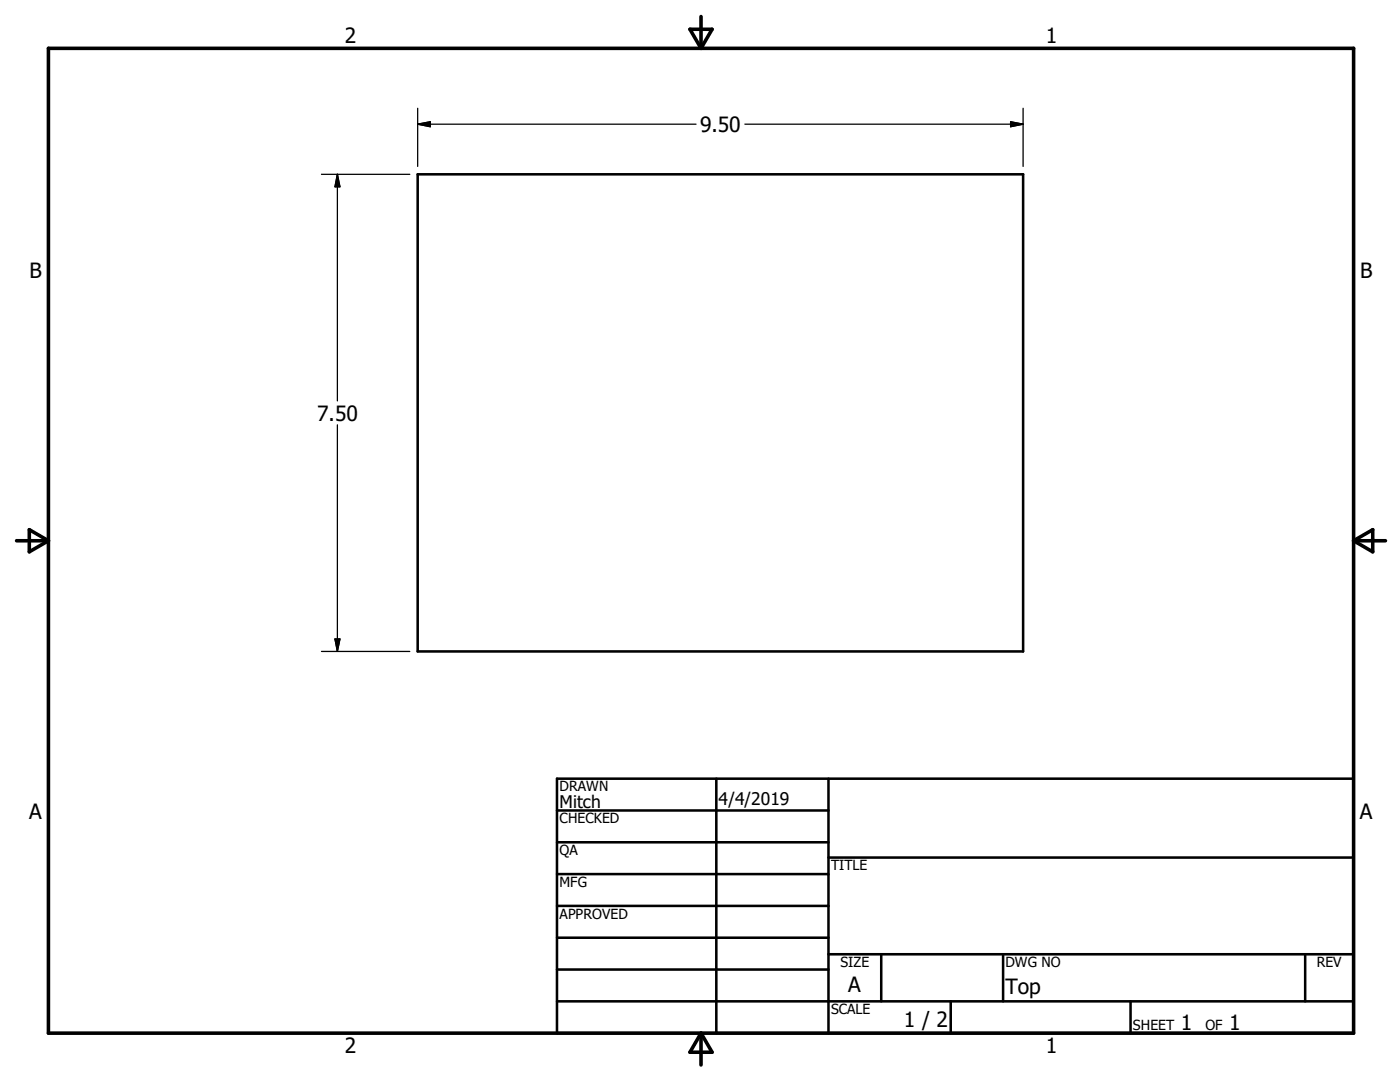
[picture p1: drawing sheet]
<svg xmlns="http://www.w3.org/2000/svg" width="279mm" height="216mm" viewBox="0 0 279 216" stroke-linecap="round" stroke-linejoin="round" font-family="sans-serif">
<g fill="none" stroke="#000" stroke-width=".51">
<path d="M83.4 34.8h120.8v95.2h-120.8zM111.2 155.4h158.9v50.8h-158.9zM143 155.4v50.8M165.3 155.4v50.8M111.2 161.7h54.1M111.2 168.1h54.1M111.2 174.4h54.1M165.3 171.1h104.8M111.2 180.8h54.1M111.2 187.1h54.1M111.2 193.5h54.1M111.2 199.8h158.9"/>
<path d="M165.3 190.4h104.8M175.9 190.4v9.4M189.7 199.8v6.4M200.2 190.4v9.4M225.6 199.8v6.4M260.5 190.4v9.4"/>
</g>
<path d="M9.7 9.6h260.4v196.6h-260.4zM137.7 5.8h4.4l-2.2 3.8zM139.9 3.3v6.3M3.3 107.9h6.4M5.8 105.7l3.9 2.2-3.9 2.2zM270.1 107.9h6.4M270.1 107.9l3.9-2.2v4.4zM139.9 206.2v6.3M139.9 206.2l2.2 3.8h-4.4z" fill="none" stroke="#000" stroke-width=".71"/>
<path d="M64.2 34.8h17.6M67.3 34.8v45.2M67.3 34.8l.5 2.5h-1zM83.4 24.8h55.5M83.4 24.8l2.5-.5v1zM83.4 21.6v11.6M148.7 24.8h55.5M201.7 24.3l2.5 .5-2.5 .5zM204.2 21.6v11.6M67.3 84.8v45.2M64.2 130h17.6M66.8 127.5h1l-.5 2.5z" fill="none" stroke="#000" stroke-width=".25"/>
<path d="M67.3 34.8l.5 2.5h-1zM83.4 24.8l2.5-.5v1zM201.7 24.3l2.5 .5-2.5 .5zM66.8 127.5h1l-.5 2.5z" fill="#000" stroke="#000" stroke-width=".25"/>
<g font-size="4.2">
<text x="68.8" y="8.7">2</text>
<text x="208.7" y="8.7">1</text>
<text x="139.7" y="26.3">9.50</text>
<text x="5.9" y="55.5">B</text>
<text x="271.4" y="55.5">B</text>
<text x="63.3" y="83.9">7.50</text>
<text x="5.8" y="163.4">A</text>
<text x="271.4" y="163.4">A</text>
<text x="169.3" y="197.9">A</text>
<text x="200.7" y="198.4">Top</text>
<text x="180.4" y="205">1 / 2</text>
<text x="235.7" y="205.6">1</text>
<text x="245.3" y="205.6">1</text>
<text x="68.8" y="210.2">2</text>
<text x="208.7" y="210.2">1</text>
</g>
<g font-size="3.5">
<text x="111.7" y="161.2">Mitch</text>
<text x="143.4" y="160.7">4/4/2019</text>
</g>
<g font-size="2.8">
<text x="111.7" y="157.9">DRAWN</text>
<text x="111.7" y="164.3">CHECKED</text>
<text x="111.7" y="170.6">QA</text>
<text x="165.9" y="173.7">TITLE</text>
<text x="111.7" y="177">MFG</text>
<text x="111.7" y="183.3">APPROVED</text>
<text x="167.7" y="193">SIZE</text>
<text x="200.7" y="193">DWG NO</text>
<text x="262.8" y="192.9">REV</text>
<text x="165.9" y="202.4">SCALE</text>
<text x="226.1" y="205.6">SHEET</text>
<text x="240.6" y="205.6">OF</text>
</g>
</svg>
